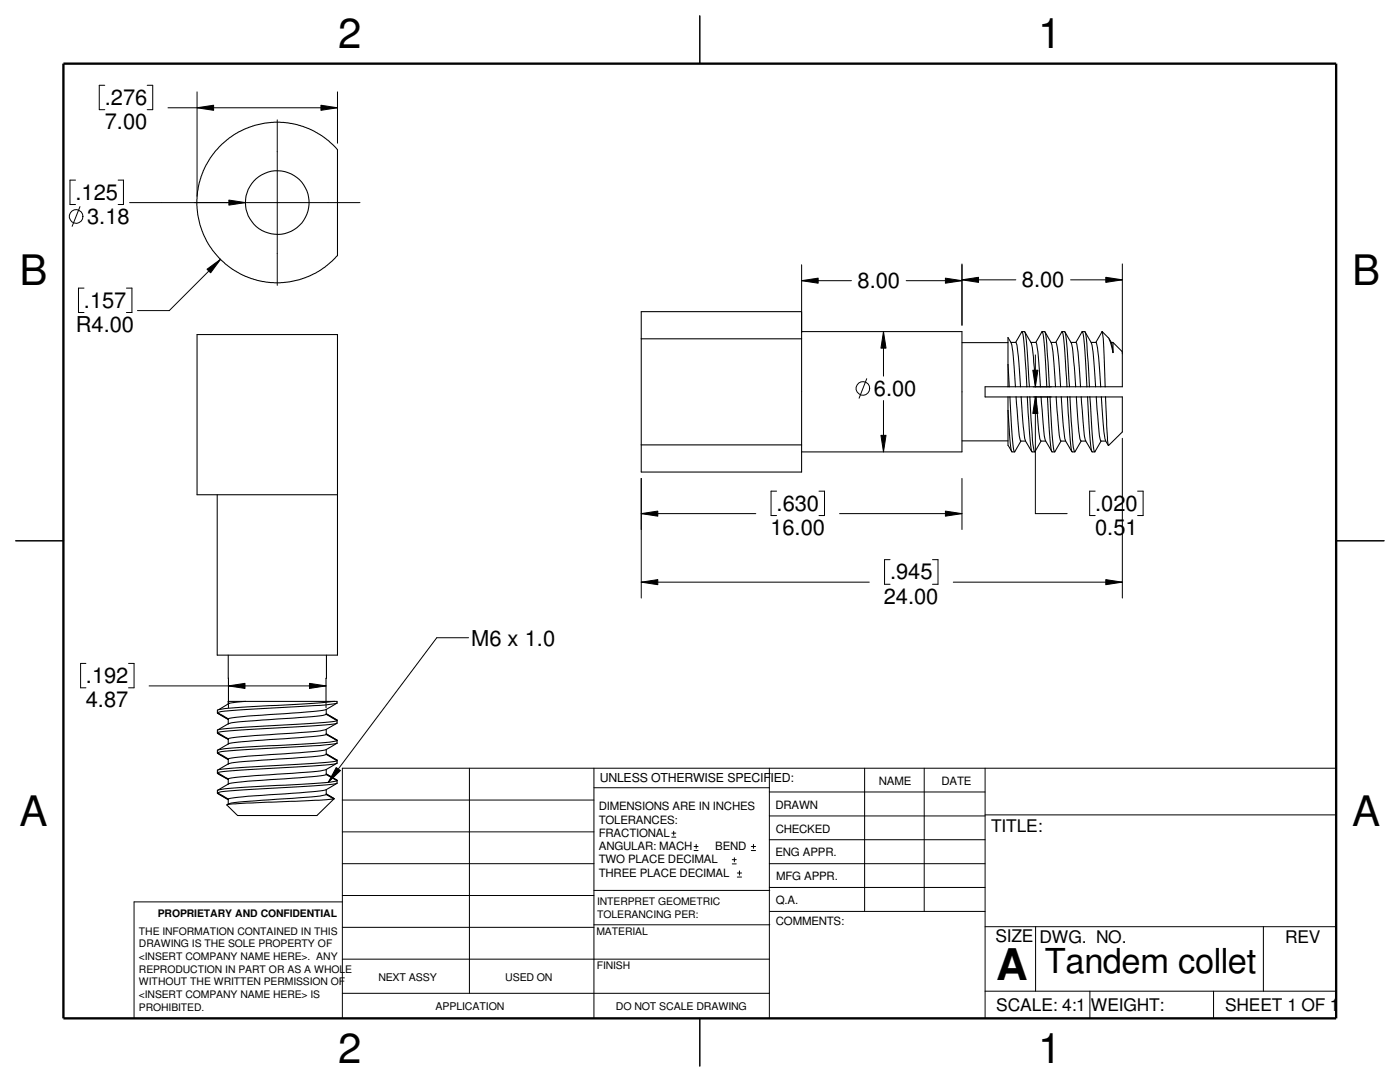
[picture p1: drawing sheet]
<svg xmlns="http://www.w3.org/2000/svg" width="279mm" height="216mm" viewBox="0 0 279 216" stroke-linecap="round" stroke-linejoin="round" font-family="sans-serif">
<g fill="none" stroke="#000" stroke-width=".2">
<path d="M20.9 17h-1.1v4.9h1.1M29.4 17h1.1v4.9h-1.1M39.3 18.3v20.9M67.4 18.3v10.3M15.1 35.9h-1.1v4.9h1.1M23.6 35.9h1v4.9h-1M33.5 21.5h33.9M39.3 21.5l3.3-.5v1zM45.7 39.9l3.3 .5-3.3 .5zM55.3 23.9v33M64.1 21l3.3 .5-3.3 .5zM16 41.2l-1.6 4"/>
<path d="M16.8 57.5h-1.1v4.9h1.1M25.2 57.5h1.1v4.9h-1.1M25.9 40.4h45.9M41.3 53.7l2.7-2-2 2.7zM44 51.7l-10.2 10.3h-6.4M160 56l3.3-.5v1zM160 56h9.9M160 52.8v13.5M180.8 56h11.2M188.7 55.5l3.3 .5-3.3 .5zM192 55.8l3.3-.5v1zM192 52.7v12.2"/>
<path d="M192 55.8h10.7M213.7 55.8h10.3M220.7 55.3l3.3 .5-3.3 .5zM224 52.7v17.9M173 75.6l-1.6 3.9M176.3 66.2l.5 3.3h-1zM176.3 66.2v8.9M176.3 79.9v10.3M206.1 73.9h1l-.5 3.3zM206.2 77.2h3.6M206.3 79.2h3.5M206.6 79.2l.5 3.3h-1z"/>
<path d="M206.6 79.2v23.3h6.4M206.6 70.8v6.4M128 95.5v23.8M155 98h-1.1v4.9h1.1M163.4 98h1.1v4.9h-1.1M175.8 86.9h1l-.5 3.3zM192 95.5v10.2M218.6 98h-1.1v4.9h1.1M224 87.5v31.8M227 98h1.1v4.9h-1.1M128 116.2l3.3-.5v1zM128 102.5l3.3-.5v1z"/>
<path d="M128 102.5h22.8M128 116.2h45.5M167.6 102.5h24.4M177.6 111.7h-1.1v4.9h1.1M186.1 111.7h1.1v4.9h-1.1M188.7 102l3.3 .5-3.3 .5zM190.2 116.2h33.8M220.7 115.7l3.3 .5-3.3 .5zM17.1 132.4h-1v4.8h1M25.7 132.4h1.1v4.8h-1.1M29.8 136.9h35.3M45.6 136.9l3.3-.5v1z"/>
<path d="M61.8 136.4l3.3 .5-3.3 .5zM93.5 127.3h-6.3l-21.7 28.8M45.6 140v1.2M65.1 140v1.2M67.1 153.2l.8 .6-2.4 2.3zM68.3 159.6h50.2M93.7 153.3v44.9M118.5 157.2h35M118.5 153.3v49.9M153.5 158h43.1M153.5 153.3v49.9M172.6 153.3v28.6"/>
<path d="M184.4 153.3v28.6M196.6 153.3v49.9M266.7 153.3h-198.4v49.9M68.3 180h-41.5v23.2M68.3 172.3h50.2M68.3 178.7h50.2M68.3 166h50.2M118.5 177.7h35.1M134.1 167h.8M134.1 166.2h.8M134.5 165.9v.8M138.5 169.7h.8"/>
<path d="M138.5 168.9h.8M138.9 168.5v.8M146.1 172.4h.8M146.1 171.5h.8M146.6 171.2v.8M147.2 175h.8M147.2 174.2h.8M147.6 173.8v.8M149.9 169.7h.9M149.9 168.9h.9M150.4 168.5v.8M153.5 177.1h43.1"/>
<path d="M153.5 172.3h43.1M153.5 162.8h43.1M153.5 167.6h43.1M196.6 162.6h70.1M68.3 191.4h85.2M68.3 185h50.2M68.3 198.2h85.2M118.5 184.5h35.1M153.6 181.9h43M196.6 184.9h70.1M196.6 197.8h70.1M206.7 184.9v12.9"/>
<path d="M217.5 197.8v5.4M242.2 197.8v5.4M252.1 184.9v12.9"/>
<circle cx="15.2" cy="43.2" r="1.37"/>
<circle cx="172.2" cy="77.5" r="1.35"/>
</g>
<g fill="none" stroke="#000" stroke-width=".21">
<path d="M139.7 3.1v9.6M67.3 29.8l-1.9-1.8-1.2-.9-2.1-1.2-2.9-1.1-3.3-.4-3 .2-3.2 .8-2.7 1.3-2.6 2-1.5 1.6-.9 1.2-1.4 2.6-.8 2.4-.5 3.3 .2 3 .8 3.2 1.3 2.7 2 2.7 1.6 1.4 1.2 1 2.6 1.4 2.4 .8 3.3 .4 3-.1 3.2-.9 2.7-1.3 2.7-2 1.1-1.1v-21.2M128 62.2h32v32h-32zM128 67.6h32M160 66.2h32v24h-32M192 68.4h9.2M201.2 72.8l.2 4.4M201.2 77.2v-9.8a5.8 5.8 0 0 1 1 3.8l.4 6M201.2 79.2v2.7M201.5 79.2l.3 4.8a23.3 23.3 0 0 0 .7 6.2l1.3-2.2M201.8 68.3h.9M202.7 68.3a33.1 33.1 0 0 1 .9 7.6l.1 1.3"/>
<path d="M202.8 79.2l.2 2.6a26.4 26.4 0 0 0 .7 6.2h1M203.8 79.2l.4 5.9 .4 2.8M203.9 66.2l-1.2 2.1M203.9 66.3l.1-.1a23.3 23.3 0 0 1 .6 6.1l.3 4.9M204 66.2h.5a23.3 23.3 0 0 1 .6 6.1l.3 4.9M204.5 66.2l.6 1.1a6.4 6.4 0 0 1 1.1 3.9l.5 6M205 79.2l.3 4.8a23.3 23.3 0 0 0 .7 6.2h.5M205.5 79.2l.2 3.3a41.8 41.8 0 0 0 .7 7.6h.1l1.3-2.1M205.7 68.3h1M206.7 68.3a22.4 22.4 0 0 1 .8 6.2l.1 2.7M206.8 79.2l.2 2.6a22.4 22.4 0 0 0 .7 6.2M207.8 79.2l.2 2.6a29.3 29.3 0 0 0 .7 6.1"/>
<path d="M207.9 66.2l-1.2 2.1M207.9 66.3l.1-.1a23.3 23.3 0 0 1 .7 6.1l.2 4.9M208 66.2h.5l.2 .9 .7 10.1M208.5 66.2l.7 1.1a6.1 6.1 0 0 1 1 3.9l.5 6M209 79.2l.3 4.8a23.3 23.3 0 0 0 .7 6.2h.5M209.5 79.2l.3 4.8a23.3 23.3 0 0 0 .7 6.2l1.3-2.2M209.8 68.3h.9a42.9 42.9 0 0 1 1 8.9M210.8 79.2l.1 2.6a28.7 28.7 0 0 0 .8 6.2h1M211.8 79.2l.4 5.9 .4 2.8M211.9 66.2l-1.2 2.1M211.9 66.3l.1-.1a23.3 23.3 0 0 1 .6 6.1l.3 4.9M212 66.2h.5a23.3 23.3 0 0 1 .6 6.1l.3 4.9"/>
<path d="M212.5 66.2l.6 1.1a6.1 6.1 0 0 1 1.1 3.9l.5 6M213 79.2l.3 4.8a23.3 23.3 0 0 0 .7 6.2h.5M213.5 79.2l.2 3.3a41.8 41.8 0 0 0 .7 7.6h.1l1.3-2.1M213.7 68.3h1M214.7 68.3a22.4 22.4 0 0 1 .8 6.2l.1 2.7M214.8 79.2l.2 2.6a22.4 22.4 0 0 0 .7 6.2h1M215.8 79.2l.2 2.6a29.3 29.3 0 0 0 .7 6.1M215.9 66.2l-1.2 2.1M215.9 66.3l.1-.1a23.3 23.3 0 0 1 .7 6.1l.2 4.9M216 66.2h.5l.2 .9 .7 10.1M216.5 66.2l.7 1.1a6.1 6.1 0 0 1 1 3.9l.5 6M217 79.2l.3 4.8a23.3 23.3 0 0 0 .7 6.2h.5"/>
<path d="M217.5 79.2l.3 4.8a23.3 23.3 0 0 0 .7 6.2l1.3-2.2M217.8 68.3h.9a42.9 42.9 0 0 1 1 8.9M218.8 79.2l.1 2.6a28.7 28.7 0 0 0 .8 6.2M219.8 79.2l.2 2.6a29.3 29.3 0 0 0 .6 6.1M219.9 66.2l-1.2 2.1M220 66.2l.2 2 .4 9M220 66.2l1.1 1.2a7.9 7.9 0 0 1 1 3M220 66.2l-.1 .1M221.4 67.6l.4 .8M221.7 68.3h.4M221.8 68.5l.3 1.9M222.1 68.4v2"/>
<path d="M222.2 68.4l1.8 1.8v7h-27.4v2h27.4v7l-2.8 2.7-.2-1.1-.4-8.6M43.3 98.7v32h24.1v-63.9h-28.1v31.9h28.1M128 88.8h32M192 88h9.2M201.2 81.9v7l.7 1.2M201.2 81.9l.1 2.6a21.3 21.3 0 0 0 .7 5.7h.5M204.6 88l1.3 2.1M207.7 88h1M208.7 88l1.2 2.1M212.6 88l1.3 2.1M216.7 88l1.2 2.1M219.7 88h1"/>
<path d="M220.6 88l.6 .9M3.1 107.9h9.6M266.7 107.9h9.5M45.6 130.7v9.3M49 140l-1.5 .1a4.6 4.6 0 0 0-2.8 .9l-1.1 .6M65.2 130.7l-.1 9.3M66.7 140l-5.4 .4-10.5 .6a40.4 40.4 0 0 0-7.4 .7v.6M43.4 154.3l2.2 1.2zM43.4 150.3l2.2 1.3zM43.4 146.3l2.2 1.2zM43.4 142.3l2.2 1.3zM43.4 158.3l2.2 1.3z"/>
<path d="M43.4 154.3h.1M43.4 150.3h.1M43.4 146.3h.1M43.4 142.3h.1M43.4 158.3h.1M45.6 143.4v1M45.6 147.4v1M45.6 151.4v1M45.6 155.4v1M45.6 159.4v1M65.1 154.6a125.4 125.4 0 0 1-14.3 1.2l-4 .4a3.4 3.4 0 0 0-2.2 .8l-1.1 .6M65.1 150.5a29.8 29.8 0 0 1-6.7 .8l-11.6 .8a4.2 4.2 0 0 0-2.2 .9l-1.1 .6"/>
<path d="M65.1 146.6a125.4 125.4 0 0 1-14.3 1.2l-4 .4a3.4 3.4 0 0 0-2.2 .8l-1.1 .6M65.1 142.5a29.8 29.8 0 0 1-6.7 .8l-11.6 .8a4.2 4.2 0 0 0-2.2 .9l-1.1 .6M65.1 154.4l2.2 1.3zM65.1 150.5l2.2 1.2M65.1 146.4l2.2 1.3zM65.1 142.5l2.2 1.2M65.1 158.5l1.5 .8M65.1 157.6a125.4 125.4 0 0 1-14.3 1.2l-4 .4-1.2 .2M65.1 154.6l2.2 1.2a76.4 76.4 0 0 1-12 .9l-4.5 .3a40.4 40.4 0 0 0-7.4 .7v.6M65.1 153.5a29.8 29.8 0 0 1-6.7 .8l-6.1 .4a36.6 36.6 0 0 0-6.7 .7M65.1 150.5l2.2 1.3-4.6 .5-17.9 1.1-1.4 .3v.6M65.1 149.6a125.4 125.4 0 0 1-14.3 1.2l-4 .4-1.2 .2"/>
<path d="M65.1 146.6l2.2 1.2a81.6 81.6 0 0 1-12 1l-4.5 .2a40.4 40.4 0 0 0-7.4 .7v.6M65.1 145.5a29.8 29.8 0 0 1-6.7 .8l-6.1 .4a36.6 36.6 0 0 0-6.7 .7M65.1 142.5l2.2 1.3-4.6 .5-17.9 1.1-1.4 .3v.6M65.1 141.6a125.4 125.4 0 0 1-14.3 1.2l-4 .4-1.2 .2M65.1 158.5a29.8 29.8 0 0 1-6.7 .8l-10.9 .8-1.3 .1-.9 .4M65.1 158.5l1.5 .9M65.1 150.4l2.2 1.3M65.1 142.4l2.2 1.3M65.1 158.4l1.6 .9M65.1 141.6v.9M65.1 145.5v1.1M65.1 149.6v.9"/>
<path d="M65.1 153.5v1.1M65.1 157.6v.9M66.6 159.3h.1M66.7 159.3l-.1 .1M67.3 156.3l-2.2 1.3M67.3 152.3l-2.2 1.2M67.3 148.3l-2.2 1.3M67.3 144.3l-2.2 1.2M67.3 140.3l-2.2 1.3M67.3 156.3l-4.6 .5-11.9 .7a40.4 40.4 0 0 0-7.4 .7l2.2 1.2M67.3 152.3a47.3 47.3 0 0 1-8.9 .8l-10.4 .6-4.6 .5 2.2 1.2M67.3 148.3l-3.5 .5-13 .7a40.4 40.4 0 0 0-7.4 .7l2.2 1.2"/>
<path d="M67.3 144.3a47.3 47.3 0 0 1-8.9 .8l-10.4 .6-4.6 .5 2.2 1.2M67.3 140.3a129.1 129.1 0 0 1-13.5 1l-3 .2a40.4 40.4 0 0 0-7.4 .7l2.2 1.2M67.3 140.3v-.3h-21.7v.5M67.3 143.7v.6M67.3 147.7v.6M67.3 151.7v.6M67.3 155.7v.6M45.3 160.6l4.1-.4 14.2-.5 3-.3-3.4 3.3h-15.8zM139.7 203.2v9.5"/>
<circle cx="55.3" cy="40.4" r="6.4"/>
</g>
<path d="M12.7 12.7h254v190.5h-254z" fill="none" stroke="#000" stroke-width=".47"/>
<g fill="#000">
<path d="M39.3 21.5l3.3-.5v1zM64.1 21l3.3 .5-3.3 .5zM41.3 53.7l2.7-2-2 2.7zM45.7 39.9l3.3 .5-3.3 .5zM160 56l3.3-.5v1zM188.7 55.5l3.3 .5-3.3 .5zM192 55.8l3.3-.5v1zM220.7 55.3l3.3 .5-3.3 .5zM176.3 66.2l.5 3.3h-1zM206.6 79.2l.5 3.3h-1zM206.1 73.9h1l-.5 3.3zM175.8 86.9h1l-.5 3.3z"/>
<path d="M128 116.2l3.3-.5v1zM128 102.5l3.3-.5v1zM188.7 102l3.3 .5-3.3 .5zM220.7 115.7l3.3 .5-3.3 .5zM45.6 136.9l3.3-.5v1zM61.8 136.4l3.3 .5-3.3 .5zM67.1 153.2l.8 .6-2.4 2.3z"/>
</g>
<text font-size="8.7" x="198.8" y="195.5">A</text>
<g font-size="8.4">
<text x="67.5" y="9.6">2</text>
<text x="207.2" y="9.6">1</text>
<text x="3.9" y="56.9">B</text>
<text x="269.9" y="56.9">B</text>
<text x="3.9" y="164.8">A</text>
<text x="269.9" y="164.8">A</text>
<text x="67.5" y="212.1">2</text>
<text x="207.2" y="212.1">1</text>
</g>
<text font-size="6.9" x="208.5" y="194.1">Tandem collet</text>
<g font-size="4.4">
<text x="20.9" y="20.9">.276</text>
<text x="20.9" y="25.7">7.00</text>
<text x="15.1" y="39.8">.125</text>
<text x="17.4" y="44.7">3.18</text>
<text x="171.2" y="57.4">8.00</text>
<text x="204" y="57.3">8.00</text>
<text x="16.8" y="61.4">.157</text>
<text x="15.2" y="66.2">R4.00</text>
<text x="174.4" y="79">6.00</text>
<text x="155" y="101.9">.630</text>
<text x="218.6" y="101.9">.020</text>
<text x="153.8" y="106.7">16.00</text>
<text x="218.6" y="106.7">0.51</text>
<text x="177.6" y="115.6">.945</text>
<text x="176.4" y="120.4">24.00</text>
<text x="94" y="128.8">M6 x 1.0</text>
<text x="17.1" y="136.3">.192</text>
<text x="17.1" y="141.1">4.87</text>
</g>
<g font-size="3.5">
<text x="197.8" y="166">TITLE:</text>
<text x="198.7" y="188">SIZE</text>
<text x="207.5" y="188.1">DWG. NO.</text>
<text x="256.5" y="188.2">REV</text>
<text x="198.8" y="201.6">SCALE: 4:1</text>
<text x="217.7" y="201.7">WEIGHT:</text>
<text x="244.5" y="201.6">SHEET 1 OF 1</text>
</g>
<text font-size="2.5" x="119.7" y="156.1">UNLESS OTHERWISE SPECIFIED:</text>
<g font-size="2.3">
<text x="119.5" y="161.7">DIMENSIONS ARE IN INCHES</text>
<text x="154.8" y="161.4">DRAWN</text>
<text x="175.4" y="156.6">NAME</text>
<text x="187.9" y="156.6">DATE</text>
<text x="119.5" y="164.3">TOLERANCES:</text>
<text x="119.5" y="167">FRACTIONAL</text>
<text x="154.8" y="166.2">CHECKED</text>
<text x="119.5" y="172.3">TWO PLACE DECIMAL</text>
<text x="119.5" y="169.7">ANGULAR: MACH</text>
<text x="142.7" y="169.7">BEND</text>
<text x="154.8" y="170.9">ENG APPR.</text>
<text x="119.5" y="175">THREE PLACE DECIMAL</text>
<text x="154.9" y="175.6">MFG APPR.</text>
<text x="154.9" y="184.6">COMMENTS:</text>
<text x="154.9" y="180.4">Q.A.</text>
</g>
<g font-size="2.1">
<text x="31.5" y="182.9">PROPRIETARY AND CONFIDENTIAL</text>
<text x="119.2" y="183.1">TOLERANCING PER:</text>
<text x="119.2" y="180.6">INTERPRET GEOMETRIC</text>
<text x="27.7" y="186.5">THE INFORMATION CONTAINED IN THIS</text>
<text x="27.7" y="189">DRAWING IS THE SOLE PROPERTY OF</text>
<text x="27.7" y="191.5">&lt;INSERT COMPANY NAME HERE&gt;. ANY</text>
<text x="119" y="186.6">MATERIAL</text>
<text x="27.7" y="194.1">REPRODUCTION IN PART OR AS A WHOLE</text>
<text x="27.7" y="196.6">WITHOUT THE WRITTEN PERMISSION OF</text>
<text x="75.5" y="195.7">NEXT ASSY</text>
<text x="100.8" y="195.7">USED ON</text>
<text x="119.1" y="193.4">FINISH</text>
<text x="27.7" y="201.6">PROHIBITED.</text>
<text x="27.7" y="199.1">&lt;INSERT COMPANY NAME HERE&gt; IS</text>
<text x="86.9" y="201.5">APPLICATION</text>
<text x="122.9" y="201.5">DO NOT SCALE DRAWING</text>
</g>
</svg>
